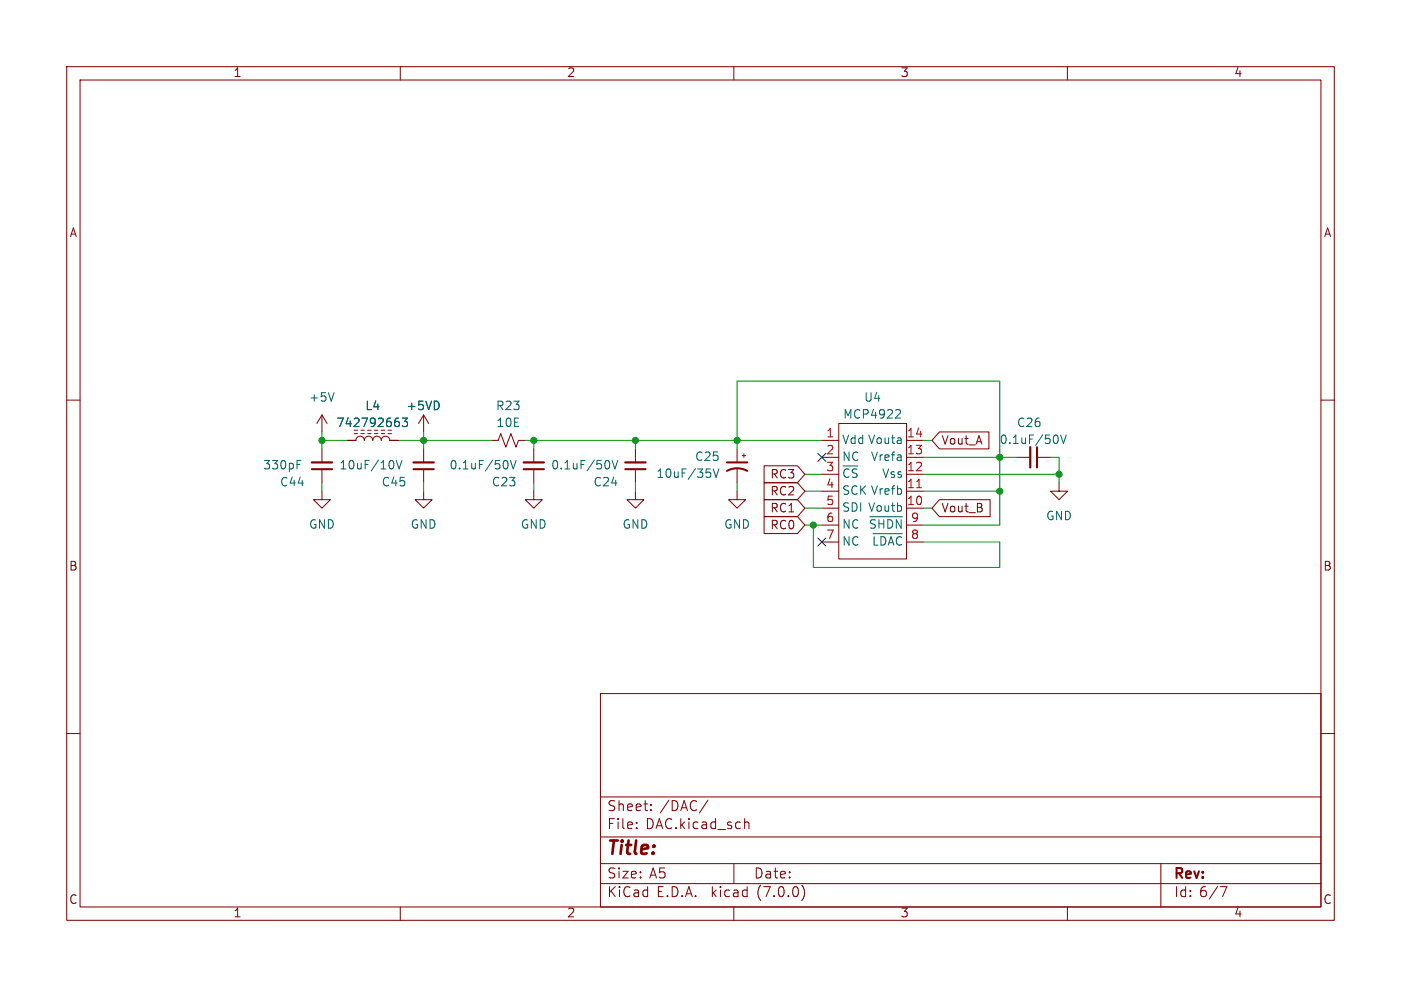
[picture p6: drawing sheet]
<svg xmlns="http://www.w3.org/2000/svg" width="210mm" height="148mm" viewBox="0 0 210 148" stroke-linecap="round" stroke-linejoin="round" font-family="sans-serif">
<g fill="none" stroke="#840000" stroke-width=".15">
<path d="M10 10h190v128h-190zM12 12h186v124h-186zM60 10v2M110 10v2M160 10v2M10 60h2M198 60h2M48.3 73.7v1.2h1.2l-1.2 1.3-1.3-1.3h1.3M48.3 62.2l-.8 1.3M48.3 62.2v2.6M48.3 67.3v2M48.3 70.4v2"/>
<path d="M48.3 62.2l.7 1.3M52.1 66h1.2a.64 .64 0 0 1 .7-.6 .64 .64 0 0 1 .6 .6 .64 .64 0 0 1 .6-.6 .64 .64 0 0 1 .7 .6 .64 .64 0 0 1 .6-.6 .64 .64 0 0 1 .6 .6 .64 .64 0 0 1 .7-.6 .64 .64 0 0 1 .6 .6h1.3M53.1 65h.5M54.1 65h.5M55.1 65h.5M56.1 65h.5M57.1 65h.6M58.2 65h.5M63.5 73.7v1.2h1.3l-1.3 1.3-1.3-1.3h1.3M63.5 62.2l-.8 1.3M63.5 62.2v2.6M63.5 67.3v2"/>
<path d="M63.5 70.4v2M63.5 62.2l.8 1.3M73.7 66h1l.4-1 .7 2.1 .8-2.1 .7 2.1 .4-1.1h1M80 73.7v1.2h1.3l-1.3 1.3-1.3-1.3h1.3M80 67.3v2M80 70.4v2M95.2 73.7v1.2h1.3l-1.3 1.3-1.2-1.3h1.2M95.2 67.3v2M95.2 70.4v2M110.5 73.7v1.2h1.3l-1.3 1.3-1.3-1.3h1.3M110.5 67.3v2M110.5 70.4v2"/>
<path d="M111.3 68.3h.5M111.5 68.1v.5M114.5 74.9h5l1.1 1.3-1.1 1.3h-5zM114.5 72.4h5l1.1 1.3-1.1 1.2h-5zM114.5 69.8h5l1.1 1.3-1.1 1.3h-5zM114.5 77.5h5l1.1 1.2-1.1 1.3h-5zM123.2 66h2.5M123.2 76.2h2.5M123.2 73.7h2.5M123.2 71.1h2.5M123.2 68.6h2.5M123.2 78.7h2.5"/>
<path d="M125.7 63.5h10.2v20.3h-10.2zM127 64.8h.1M135.9 66h2.5M135.9 76.2h2.5M135.9 73.7h2.5M135.9 71.1h2.5M135.9 68.6h2.5M135.9 78.7h2.5M140.8 64.8h7.4v2.5h-7.4l-1.1-1.3zM140.8 74.9h7.6v2.6h-7.6l-1.1-1.3zM152.4 68.6h2M155.4 68.6h2.1"/>
<path d="M158.7 72.4v1.3h1.3l-1.3 1.2-1.2-1.2h1.2M123.2 81.3h2.5M135.9 81.3h2.5M10 110h2M90 104h108v32h-108zM90 119.5h108M106.1 120l-1.3 1.9M198 110h2M60 136v2M90 132.5h108M90 129.5h108M90 125.5h108"/>
<path d="M95.4 124.1v.2M95.4 123.3v.2M97.6 121.4v.2M97.6 120.6v.2M110 136v2M110 129.5v3M111.6 123.4a.37 .37 0 0 1 .7 .1v.8M120.2 132.7a1.72 1.72 0 0 1 0 2.3M160 136v2M174 129.5v6.5M182.9 133h1l-.6 1.5"/>
</g>
<path d="M46.7 69.3h3.1M62 69.3h3M78.5 69.3h3M93.7 69.3h3.1M154.4 67.1v3" fill="none" stroke="#840000" stroke-width=".33"/>
<path d="M46.7 70.4h3.1M62 70.4h3M78.5 70.4h3M93.7 70.4h3.1M109 70.6a3.2 3.2 0 0 1 3 0M109 69.3h3M155.4 67.1v3" fill="none" stroke="#840000" stroke-width=".3"/>
<g fill="none" stroke="#006464" stroke-width=".15">
<path d="M50.1 58.9l-.4 1.3M44.5 69h.6M59.4 69l.4 1.3 .4-1.3M59.8 63.2l.1 .2-.1 .5M60.3 62.7h.8l-.4 .5 .3 .1v.5l-.2 .2h-.3l-.2-.2M76 69.2l.2 .3-.2 .7M76.5 69l.4 1.3 .5-1.3M91.3 69.2l.1 .3-.1 .7M91.8 69l.4 1.3 .4-1.3M106.9 70.3l.4 1.3 .5-1.3M127.3 70.4h-.1a.49 .49 0 0 0-.5 0 .49 .49 0 0 0-.2 .5M128.5 70.4l-.5-.1-.2 .1-.1 .3"/>
<path d="M130.4 77.5h4.9M131.2 78l-.5-.1-.2 .2v.2M131.8 77.9v1.3M132.5 77.9v1.3M133.8 78.5a.55 .55 0 0 0-.7-.6v1.3M134.4 61.4l.5 .1 .1 .3-.8 .9h.8M135.1 77.9v1.3l-.7-1.3v1.3M158.5 65.4l.1 .3-.1 .7M159 65.2l.4 1.3 .4-1.3M130.9 80h4.4M131 80.5v1.2M132.1 80.5v1.2"/>
<path d="M133.1 81.7l.5-1.2 .4 1.2"/>
</g>
<path d="M137.4 73.1h.7" fill="none" stroke="#a90000" stroke-width=".15"/>
<g fill="none" stroke="#009600" stroke-width=".15">
<path d="M48.3 66h3.8M48.3 64.8v2.5M48.3 72.4v1.3M59.7 66h14M63.5 64.8v2.5M63.5 72.4v1.3M78.7 66h44.5M80 66v1.3M80 72.4v1.3M95.2 66v1.3M95.2 72.4v1.3M110.5 67.3v-10.1h39.4v21.5h-11.5"/>
<path d="M110.5 72.4v1.3M120.6 71.1h2.6M120.6 78.7h2.6M120.6 73.7h2.6M120.6 76.2h2.6M121.9 78.7v6.4h28v-3.8h-11.5M138.4 66h1.3M138.4 68.6h14M138.4 71.1h20.3M138.4 73.7h11.5M138.4 76.2h1.3M157.5 68.6h1.2v3.8"/>
</g>
<path d="M122.6 68l1.2 1.2M123.8 68l-1.2 1.2M122.6 80.7l1.2 1.2M123.8 80.7l-1.2 1.2" fill="none" stroke="#000084" stroke-width=".15"/>
<g fill="#009600" stroke="#009600" stroke-width=".15">
<circle cx="80" cy="66" r=".46"/>
<circle cx="110.5" cy="66" r=".46"/>
<circle cx="63.5" cy="66" r=".46"/>
<circle cx="48.3" cy="66" r=".46"/>
<circle cx="95.2" cy="66" r=".46"/>
<circle cx="121.9" cy="78.7" r=".46"/>
<circle cx="158.7" cy="71.1" r=".46"/>
<circle cx="149.9" cy="73.7" r=".46"/>
<circle cx="149.9" cy="68.6" r=".46"/>
</g>
<text font-size="2.8" fill="#840000" x="91" y="128.8">Title:</text>
<g font-size="2.1" fill="#840000">
<text x="91" y="124.6">File:</text>
<text x="91" y="121.9">Sheet:</text>
<text x="96.8" y="124.6">DAC.kicad_sch</text>
<text x="98.9" y="121.9">/DAC/</text>
<text x="91" y="134.8">KiCad</text>
<text x="91" y="132">Size:</text>
<text x="97.3" y="132">A5</text>
<text x="98.4" y="134.8">E.D.A.</text>
<text x="106.7" y="134.8">kicad</text>
<text x="113" y="132">Date:</text>
<text x="113.6" y="134.8">(7.0.0)</text>
<text x="176" y="132.2">Rev:</text>
<text x="176" y="134.8">Id: 6/7</text>
</g>
<g font-size="1.8" fill="#840000">
<text x="35" y="11.8">1</text>
<text x="85" y="11.8">2</text>
<text x="135" y="11.8">3</text>
<text x="185" y="11.8">4</text>
<text x="10.4" y="35.8">A</text>
<text x="198.4" y="35.8">A</text>
<text x="141.1" y="67">Vout_A</text>
<text x="115.3" y="77.1">RC1</text>
<text x="115.3" y="74.6">RC2</text>
<text x="115.3" y="72">RC3</text>
<text x="141.1" y="77.1">Vout_B</text>
<text x="115.3" y="79.7">RC0</text>
<text x="10.3" y="85.8">B</text>
<text x="198.3" y="85.8">B</text>
<text x="10.3" y="135.8">C</text>
<text x="35" y="137.8">1</text>
<text x="85" y="137.8">2</text>
<text x="135" y="137.8">3</text>
<text x="185" y="137.8">4</text>
<text x="198.3" y="135.8">C</text>
</g>
<g font-size="1.8" fill="#006464">
<text x="46.3" y="60.5">+5V</text>
<text x="50.4" y="64.3">742792663</text>
<text x="54.7" y="61.8">L4</text>
<text x="60.9" y="61.8">+5VD</text>
<text x="74.3" y="61.8">R23</text>
<text x="74.4" y="64.3">10E</text>
<text x="126.3" y="63.1">MCP4922</text>
<text x="129.5" y="60.5">U4</text>
<text x="152.4" y="64.3">C26</text>
<text x="39.4" y="70.7">330pF</text>
<text x="50.8" y="70.7">10uF/10V</text>
<text x="67.3" y="70.7">0.1uF/50V</text>
<text x="82.6" y="70.7">0.1uF/50V</text>
<text x="98.3" y="71.9">10uF/35V</text>
<text x="104.1" y="69.4">C25</text>
<text x="126.2" y="66.9">Vdd Vouta</text>
<text x="126.2" y="69.4">NC</text>
<text x="130.4" y="69.4">Vrefa</text>
<text x="132.1" y="71.9">Vss</text>
<text x="149.8" y="66.9">0.1uF/50V</text>
<text x="41.9" y="73.2">C44</text>
<text x="57.2" y="73.2">C45</text>
<text x="73.7" y="73.2">C23</text>
<text x="88.9" y="73.2">C24</text>
<text x="126.2" y="72.6">~{CS}</text>
<text x="126.2" y="74.5">SCK Vrefb</text>
<text x="126.2" y="77">SDI Voutb</text>
<text x="46.3" y="79.6">GND</text>
<text x="61.5" y="79.6">GND</text>
<text x="78" y="79.6">GND</text>
<text x="93.3" y="79.6">GND</text>
<text x="108.5" y="79.6">GND</text>
<text x="126.2" y="79.6">NC</text>
<text x="126.2" y="82.1">NC</text>
<text x="130.1" y="80.2">~{SHDN}</text>
<text x="130.6" y="82.7">~{LDAC}</text>
<text x="156.8" y="78.3">GND</text>
</g>
<g font-size="1.8" fill="#a90000">
<text x="123.8" y="65.8">1</text>
<text x="135.9" y="65.8">14</text>
<text x="123.8" y="68.3">2</text>
<text x="123.8" y="70.9">3</text>
<text x="135.9" y="70.9">12</text>
<text x="135.9" y="68.3">13</text>
<text x="123.8" y="73.4">4</text>
<text x="123.8" y="75.9">5</text>
<text x="135.9" y="75.9">10</text>
<text x="135.9" y="73.4">11</text>
<text x="123.8" y="78.5">6</text>
<text x="123.8" y="81">7</text>
<text x="136.5" y="81">8</text>
<text x="136.5" y="78.5">9</text>
</g>
</svg>
